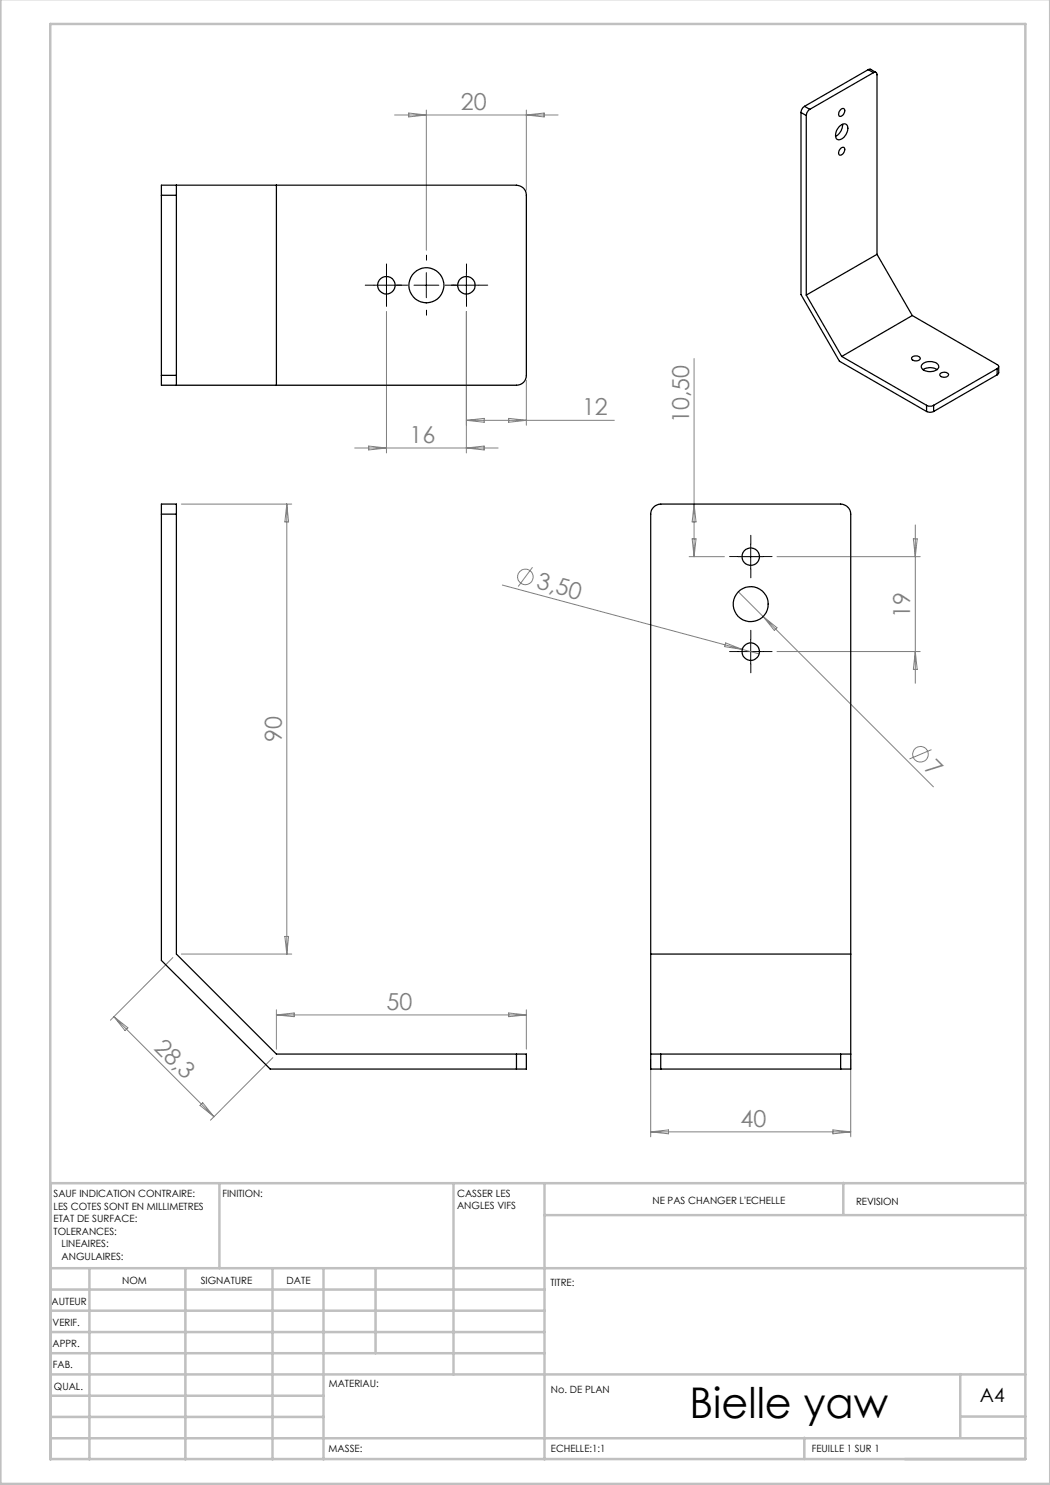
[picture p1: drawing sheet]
<svg xmlns="http://www.w3.org/2000/svg" width="210mm" height="297mm" viewBox="0 0 210 297" stroke-linecap="round" stroke-linejoin="round" font-family="sans-serif">
<g fill="none" stroke="#808080" stroke-width=".2">
<path d="M78.9 23h32.7M81.7 22.6l3.6 .4-3.6 .4zM85.3 22v28.1M105.3 22v16.1M105.3 23l3.5-.4v.8zM77.3 62.3v28.3M93.3 62.3v28.3M105.3 76.1v9M138.8 71.7v39.6M70.9 89.6h28.7M73.7 89.2l3.6 .4-3.6 .4zM93.3 84.1h29.6"/>
<path d="M93.3 84.1l3.5-.4v.8zM93.3 89.6l3.5-.4v.8zM101.7 83.7l3.6 .4-3.6 .4zM36.3 100.8h22M57.4 100.8v90M57.4 100.8l.3 3.6h-.7zM100.5 117l47.9 12.9M106.5 113.4l-2.9 3.9M137.8 111.3h7.1M138.4 107.8h.8l-.4 3.5zM138.8 100.8l.4 3.6h-.8zM147.7 118.4l39 39"/>
<path d="M155.4 111.3h28.6M182.7 107.8h.7l-.3 3.5zM183.1 105v31.7M145.1 128.6l3.3 1.3-3.5-.6zM148.4 129.9l3.4 .9M152.6 123.3l2.8 2.3-.5 .5zM155.4 130.3h28.6M183.1 130.3l.3 3.6h-.7zM186.3 149.9l-4.4 1.9M34.6 191.5l-12.5 12.5M36.3 190.8h22M57 187.3h.7l-.3 3.5z"/>
<path d="M22.8 203.3l20 20M22.8 203.3l2.8 2.3-.6 .5zM54.6 211.5l-12.5 12.5M55.3 202v7.8M55.3 203h50M55.3 203l3.5-.4v.7zM101.7 202.6l3.6 .4-3.6 .3zM105.3 202v7.8M130.1 211.8v15.6M170.1 211.8v15.6M40 221.1l.5-.5 2.3 2.7zM130.1 226.4h40"/>
<path d="M130.1 226.4l3.6-.4v.8zM166.6 226l3.5 .4-3.5 .4z"/>
<circle cx="105.1" cy="115.4" r="1.55"/>
<circle cx="184.1" cy="150.9" r="1.56"/>
</g>
<g fill="none" stroke="#000" stroke-width=".2" stroke-dasharray="30.5 1.3 1.3 1.3">
<path d="M74.8 57h-1.8M77.3 54.5v-1.7M77.3 59.5v1.8M79.8 57h1.7M80.3 57h-1M85.3 52v-1M90.3 57h1M90.8 57h-1.8M93.3 54.5v-1.7M93.3 59.5v1.8M95.8 57h1.7M85.3 62v1"/>
<path d="M147.7 111.3h-1.8M150.2 108.8v-1.7M150.2 113.8v1.8M152.7 111.3h1.7M147.7 130.3h-1.8M150.2 127.8v-1.7M150.2 132.8v1.8M152.7 130.3h1.7"/>
</g>
<path d="M74.8 57h5M77.3 54.5v5M82.8 57h5M85.3 54.5v5M90.8 57h5M93.3 54.5v5M147.6 111.3h5M150.1 108.8v5M147.6 130.3h5M150.1 127.8v5" fill="none" stroke="#000" stroke-width=".2"/>
<g fill="none" stroke="#c0c0c0" stroke-width=".5">
<path d="M.1 -.1v296.9h209.9v-296.9M10.1 4.8h195v287h-195zM43.9 236.6v17M90.7 236.6v38.3M108.9 236.6v55.3M168.7 236.6v6.3M205.1 236.6h-195v55.3M10.1 253.6h195M10.1 257.9h98.8M17.9 253.6v38.3M37.1 253.6v38.3M54.5 253.6v38.3"/>
<path d="M64.7 253.6v38.3M75.1 253.6v17M108.9 243h96.2M10.1 270.6h98.8M10.1 266.4h98.8M10.1 262.1h98.8M10.1 279.1h54.6M10.1 274.9h195M192.1 274.8v12.7M10.1 287.7h195M10.1 283.4h54.6M160.9 287.5v4.3"/>
<path d="M192.1 283.3h13"/>
</g>
<g fill="none" stroke="#000" stroke-width=".25">
<path d="M173.6 13.9h.5l1.1 .6M173.6 13.9l-12.7 7.4M173.6 13.9l1.1 .6M174.7 14.5a.44 .44 0 0 1 .5 0 .44 .44 0 0 1 .2 .5v35.9M174.7 14.5l-12.7 7.4M32.3 39v-2h71a1.99 1.99 0 0 1 2 2v36.1a1.93 1.93 0 0 1-2 1.9h-71v-1.9M32.3 39v36.1M32.3 39h3M35.3 37v2M35.3 39v36.1M55.3 37v40M160.2 22.5v36.4l7.7 13.3 17.4 10.1"/>
<path d="M160.2 22.5l1.1 .6M160.9 21.3a1.6 1.6 0 0 0-.7 1.2M160.9 21.3l1.1 .6M161.3 23.1v35.9M162 21.9a1.6 1.6 0 0 0-.7 1.2M168 25.2a.88 .88 0 0 1 1.5 0 2.26 2.26 0 0 1-1.9 2.7 1.4 1.4 0 0 1-.2-2zM168.1 21.9a.49 .49 0 0 1 .7-.1 .49 .49 0 0 1 .1 .7 .78 .78 0 0 1-1.1 .6v-.6zM168.1 29.7a.49 .49 0 0 1 .7-.2 .49 .49 0 0 1 .1 .8 .78 .78 0 0 1-1.1 .6v-.7zM168.5 24.9a2.55 2.55 0 0 1-1.4 2.4M161.3 59l7 12.3M175.4 50.9l-14.1 8.1M175.4 50.9l7.1 12.2"/>
<path d="M32.3 75.1h3M35.3 75.1v1.9M168.3 71.3l17 9.8M182.5 63.1l16.9 9.8a.42 .42 0 0 1 .3 .4 .42 .42 0 0 1-.3 .4M182.5 63.1l-14.2 8.2M182.5 71.4a.98 .98 0 0 1 1.5 .4 1.09 1.09 0 0 1-1.7-.1zM184.5 72.8a2.27 2.27 0 0 1 3.2 .3 1.27 1.27 0 0 1-1.6 1.2 1.43 1.43 0 0 1-1.8-1.2zM184.6 73.9a2.5 2.5 0 0 1 2.8 0M188.1 74.6a1.11 1.11 0 0 1 1.6 .3 .97 .97 0 0 1-.9 .6 .97 .97 0 0 1-.8-.6zM199.4 73.7l-12.7 7.4M199.4 73.7v1.3M199.4 75l-12.7 7.3"/>
<path d="M199.7 73.3v1.2l-.3 .5M185.3 81.1a1.5 1.5 0 0 0 1.4 0M185.3 82.3a1.5 1.5 0 0 0 1.4 0M185.3 81.1v1.2M186.7 81.1v1.2M32.3 102.8v-2h3v2M32.3 102.8v89.3l21.7 21.7h49.3M32.3 102.8h3M35.3 102.8v88l20 20h48M130.1 190.8h40M103.3 210.8h2v3h-2M103.3 210.8v3"/>
<path d="M130.1 210.8h2.1M132.2 213.8h-2.1v-111a2.05 2.05 0 0 1 2.1-2h35.9a2.05 2.05 0 0 1 2 2v111h-2M132.2 210.8h35.9M132.2 213.8h35.9M132.2 210.8v3M168.1 210.8h2M168.1 210.8v3"/>
<circle cx="77.3" cy="57.1" r="1.75"/>
<circle cx="85.3" cy="57.1" r="3.5"/>
<circle cx="93.3" cy="57" r="1.76"/>
<circle cx="150.2" cy="111.3" r="1.75"/>
<circle cx="150.1" cy="120.8" r="3.5"/>
<circle cx="150.2" cy="130.3" r="1.75"/>
</g>
<text font-size="8.5" x="137.9" y="283.5">Bielle yaw</text>
<g font-size="4.7" fill="#808080">
<text x="92.2" y="22">20</text>
<text x="116.4" y="83">12</text>
<text x="81.9" y="88.6">16</text>
<text x="137.8" y="84.6" transform="rotate(-90 137.8 84.6)">10,50</text>
<text x="107.1" y="117.7" transform="rotate(15 107.1 117.7)">3,50</text>
<text x="182.1" y="123.5" transform="rotate(-90 182.1 123.5)">19</text>
<text x="56.3" y="148.4" transform="rotate(-90 56.3 148.4)">90</text>
<text x="184.7" y="153.9" transform="rotate(45 184.7 153.9)">7</text>
<text x="77.3" y="201.9">50</text>
<text x="30.6" y="209.7" transform="rotate(45 30.6 209.7)">28,3</text>
<text x="148.1" y="225.3">40</text>
</g>
<text font-size="3.9" x="196" y="280.4">A4</text>
<g font-size="2">
<text x="10.7" y="239.5">SAUF INDICATION CONTRAIRE:</text>
<text x="44.5" y="239.5">FINITION:</text>
<text x="91.4" y="239.4">CASSER LES</text>
<text x="10.7" y="242">LES COTES SONT EN MILLIMETRES</text>
<text x="10.7" y="244.5">ETAT DE SURFACE:</text>
<text x="91.4" y="241.9">ANGLES VIFS</text>
<text x="130.5" y="240.8">NE PAS CHANGER L'ECHELLE</text>
<text x="171.2" y="241">REVISION</text>
<text x="10.7" y="247">TOLERANCES:</text>
<text x="12.3" y="249.5">LINEAIRES:</text>
<text x="12.3" y="252">ANGULAIRES:</text>
<text x="24.4" y="256.9">NOM</text>
<text x="40.1" y="256.8">SIGNATURE</text>
<text x="57.3" y="256.8">DATE</text>
<text x="110.1" y="257.1">TITRE:</text>
<text x="10.3" y="260.9">AUTEUR</text>
<text x="10.5" y="269.3">APPR.</text>
<text x="10.5" y="265.2">VERIF.</text>
<text x="10.6" y="273.6">FAB.</text>
<text x="10.8" y="278">QUAL.</text>
<text x="65.8" y="277.4">MATERIAU:</text>
<text x="110.2" y="278.5">No. DE PLAN</text>
<text x="65.7" y="290.4">MASSE:</text>
<text x="110.2" y="290.5">ECHELLE:1:1</text>
<text x="162.4" y="290.4">FEUILLE 1 SUR 1</text>
</g>
</svg>
